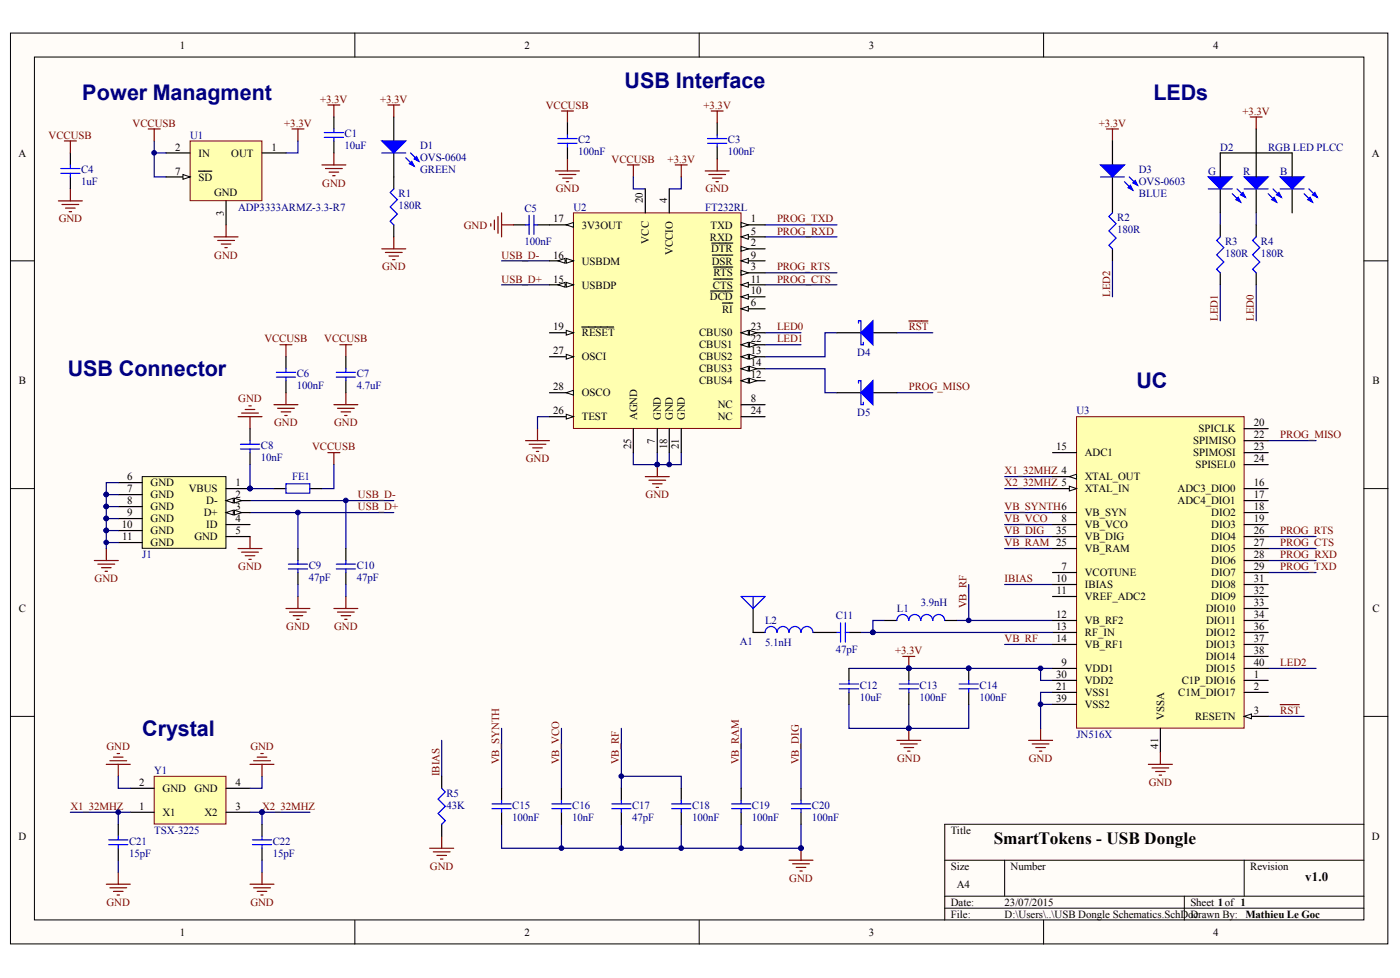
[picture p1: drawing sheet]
# Altium project USB Dongle.PrjPcb
1 sheet, 41 parts. Net scope: global (net labels, ports and power ports of the same name join across sheets).
Board file: USB Dongle PCB.PcbDoc

## Sheet USB Dongle Schematics.SchDoc: SmartTokens - USB Dongle
size A4; Author: Mathieu Le Goc; DocumentNumber: 1; Revision: v1.0; SheetNumber: 1; SheetTotal: 1; PageSetup: Record=PageOptions¦CenterHorizontal=True¦CenterVertical=True¦PrintScale=1.04¦XCorrection=1.00¦YCorrection=1.00¦PrintKind=1¦BorderSize=5000000¦LeftOffset=0¦BottomOffset=0¦Orientation=2¦PaperLength=1000¦PaperWidth=1000¦Scale=100¦PaperSource=7¦PrintQuality=-4¦MediaType=1¦DitherType=10¦PrintScaleMode=1¦PaperKind=A4¦PaperIndex=9

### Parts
A1  2450AT18A100  [2450AT18A100]  (value not drawn)
C1  value 10uF  [0603]  (hidden comment: 10uF 0603 X5R 6.3V AVX)
C2  value 100nF  [0402]  (hidden comment: 100nF 0402 X7R 16V ±10%)
C3  value 100nF  [0402]  (hidden comment: 100nF 0402 X7R 16V ±10%)
C4  value 1uF  [0603]  (hidden comment: 1uF 0603 X5R 10V MULTICOMP)
C5  value 100nF  [0402]  (hidden comment: 100nF 0402 X7R 16V ±10%)
C6  value 100nF  [0402]  (hidden comment: 100nF 0402 X7R 16V ±10%)
C7  value 4.7uF  [0603]  (hidden comment: 4.7uF 0603 X5R 10V KEMET)
C8  value 10nF  [0402]  (hidden comment: 10nF 0402 X7R 25V KEMET)
C9  value 47pF  [0402]  (hidden comment: 47pF 0402 NP0 50V MURATA)
C10  value 47pF  [0402]  (hidden comment: 47pF 0402 NP0 50V MURATA)
C11  value 47pF  [0402]  (hidden comment: 47pF 0402 NP0 50V ±5%)
C12  value 10uF  [0603]  (hidden comment: 10uF 0603 X5R 6.3V ±20%)
C13  value 100nF  [0402]  (hidden comment: 100nF 0402 X7R 16V ±10%)
C14  value 100nF  [0402]  (hidden comment: 100nF 0402 X7R 16V ±10%)
C15  value 100nF  [0402]  (hidden comment: 100nF 0402 X7R 16V ±10%)
C16  10nF  [0402]
C17  value 47pF  [0402]  (hidden comment: 47pF 0402 NP0 50V ±5%)
C18  value 100nF  [0402]  (hidden comment: 100nF 0402 X7R 16V ±10%)
C19  value 100nF  [0402]  (hidden comment: 100nF 0402 X7R 16V ±10%)
C20  value 100nF  [0402]  (hidden comment: 100nF 0402 X7R 16V ±10%)
C21  value 15pF  [0402]  (hidden comment: 15pF 0402 NP0 50V ±5%)
C22  value 15pF  [0402]  (hidden comment: 15pF 0402 NP0 50V ±5%)
D1  OVS-0604  value GREEN  [0603 - LED]
D2  RGB LED PLCC  [PLCC_4]
D3  OVS-0603  value BLUE  [0603 - LED]
D4  Schottky barrier single diode  [SOD-323]  (value not drawn)
D5  Schottky barrier single diode  [SOD-323]  (value not drawn)
FE1  MURATA - BLM18PG471SN1D  [0603]  (value not drawn)
J1  MICRO USB B  [MICRO_USB_B]  (value not drawn)
L1  value 3.9nH  [0402]  (hidden comment: 3.9NH  0402 MURATA)
L2  value 5.1nH  [0402]  (hidden comment: 5.1NH  0402 MURATA)
R1  value 180R  [0402]  (hidden comment: 180R 0402 1% VISHAY)
R2  value 180R  [0402]  (hidden comment: 180R 0402 1/16W ±1%)
R3  value 180R  [0402]  (hidden comment: 180R 0402 1/16W ±1%)
R4  value 180R  [0402]  (hidden comment: 180R 0402 1/16W ±1%)
R5  value 43K  [0402]  (hidden comment: 43K 0402 1/16W ±1%)
U1  ADP3333ARMZ-3.3-R7  [ADI-RM-8_N]
U2  FT232RL  [SSOP-28_N]
U3  JN516X  [QFN50P600X600X100_HS-41N]
Y1  TSX-3225  [TSX-3225]

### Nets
+3.3V: C1.2 C3.2 C12.2 C13.2 C14.2 D1.1(A) D2.3(A) D3.1(A) U1.1(OUT) U2.4(VCCIO) U3.9(VDD1) U3.30(VDD2)
GND: C1.1 C2.1 C3.1 C4.1 C5.2 C6.1 C7.1 C8.2 C9.1 C10.1 C12.1 C13.1 C14.1 C15.1 C16.1 C17.1 C18.1 C19.1 C20.1 C21.1 C22.1 J1.5(GND) J1.6(GND) J1.7(GND) J1.8(GND) J1.9(GND) J1.10(GND) J1.11(GND) R1.1 R5.2 U1.3(GND) U1.4(NC) U1.5(NC) U1.6(NC) U1.8(NC) U2.7(GND) U2.18(GND) U2.21(GND) U2.25(AGND) U2.26(TEST) U3.21(VSS1) U3.39(VSS2) U3.41(VSSA) Y1.2(GND) Y1.4(GND)
VCCUSB: C2.2 C4.2 C6.2 C7.2 FE1.2 U1.2(IN) U1.7(~{SD}) U2.20(VCC)
IBIAS: R5.1 U3.10(IBIAS)
LED0: R4.1 U2.23(CBUS0)
LED1: R3.1 U2.22(CBUS1)
LED2: R2.1 U3.40(DIO15)
PROG_CTS: U2.11(~{CTS}) U3.27(DIO5)
PROG_MISO: D5.2(A) U3.22(SPIMISO)
PROG_RTS: U2.3(~{RTS}) U3.26(DIO4)
PROG_RXD: U2.5(RXD) U3.28(DIO6)
PROG_TXD: U2.1(TXD) U3.29(DIO7)
~{RST}: D4.2(A) U3.3(RESETN)
USB_D+: C9.2 J1.3(D+) U2.15(USBDP)
USB_D-: C10.2 J1.2(D-) U2.16(USBDM)
VB_DIG: C20.2 U3.35(VB_DIG)
VB_RAM: C19.2 U3.25(VB_RAM)
VB_RF: C17.2 C18.2 L1.2 U3.12(VB_RF2) U3.14(VB_RF1)
VB_SYNTH: C15.2 U3.6(VB_SYN)
VB_VCO: C16.2 U3.8(VB_VCO)
X1_32MHZ: C21.2 U3.4(XTAL_OUT) Y1.1(X1)
X2_32MHZ: C22.2 U3.5(XTAL_IN) Y1.3(X2)
NetA1_1: A1.1(A) L2.1
NetC5_1: C5.1 U2.17(3V3OUT)
NetC8_1: C8.1 FE1.1 J1.1(VBUS)
NetC11_1: C11.1 L2.2
NetC11_2: C11.2 L1.1 U3.13(RF_IN)
NetD1_2: D1.2(K) R1.2
NetD2_1: D2.1(KR) R4.2
NetD2_2: D2.2(KG) R3.2
NetD3_2: D3.2(K) R2.2
NetD4_1: D4.1(K) U2.13(CBUS2)
NetD5_1: D5.1(K) U2.14(CBUS3)

Not connected (* = marked no-connect by the designer): D2 4(KB); J1 4(ID); U2 2(~{DTR}) 6(~{RI}) 8(NC) 9(~{DSR}) 10(~{DCD}) 12(CBUS4) 19(~{RESET}) 24(NC) 27(OSCI) 28(OSCO); U3 1(C1P_DIO16) 2(C1M_DIO17) 7(VCOTUNE) 11(VREF_ADC2) 15(ADC1) 16(ADC3_DIO0) 17(ADC4_DIO1) 18(DIO2) 19(DIO3) 20(SPICLK) 23(SPIMOSI) 24(SPISEL0) 31(DIO8) 32(DIO9) 33(DIO10) 34(DIO11) 36(DIO12) 37(DIO13) 38(DIO14)

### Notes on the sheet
- (near C3) USB Interface
- Power Managment
- LEDs
- USB Connector
- (near U3) UC
- Crystal
